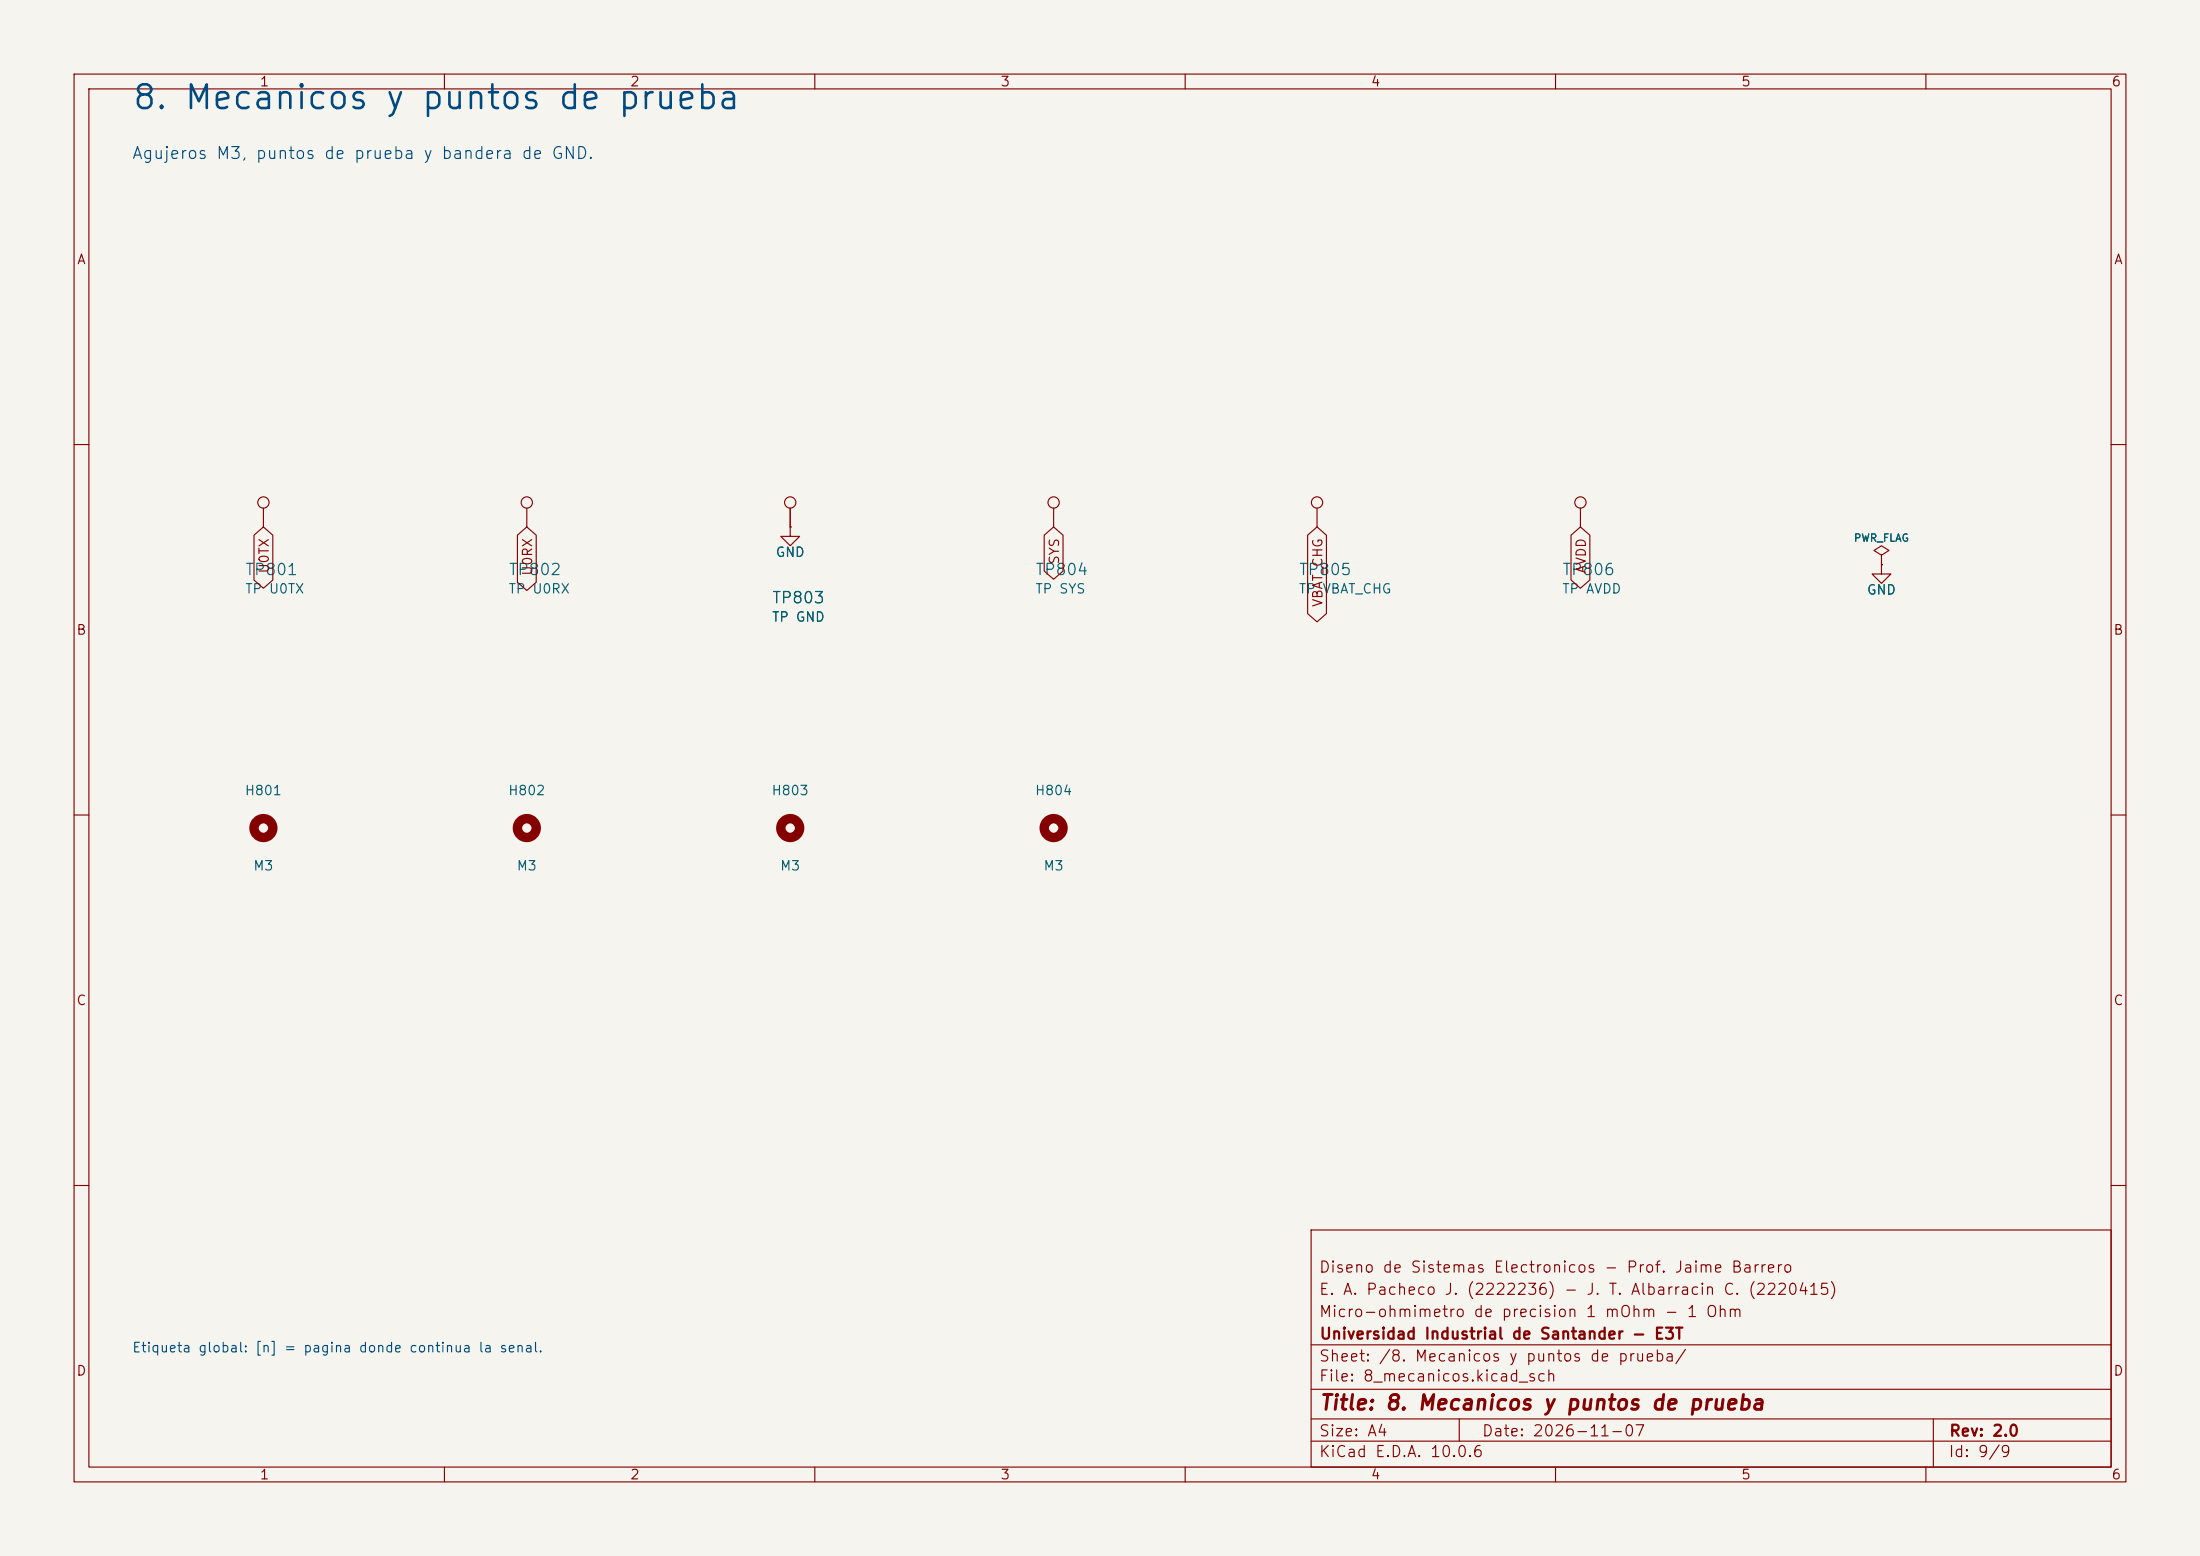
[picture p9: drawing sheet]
<svg xmlns="http://www.w3.org/2000/svg" width="297mm" height="210mm" viewBox="0 0 297 210" stroke-linecap="round" stroke-linejoin="round" font-family="sans-serif">
<path d="M0 0h297v210h-297z" fill="#f5f4ef" stroke="#f5f4ef" stroke-width=".14"/>
<g fill="none" stroke="#840000" stroke-width=".15">
<path d="M10 10h277v190h-277zM12 12h273v186h-273zM60 10v2M110 10v2M160 10v2M210 10v2M260 10v2M10 60h2M34.3 72.2l1.3-1.1 1.2 1.1v6.1l-1.2 1.1-1.3-1.1zM35.6 68.6v2.5M69.8 72.2l1.3-1.1 1.3 1.1v6.4l-1.3 1.1-1.3-1.1zM71.1 68.6v2.5"/>
<path d="M106.7 71.1v1.3h1.2l-1.2 1.3-1.3-1.3h1.3M106.7 71.1h.1M106.7 68.6v2.5M141 72.2l1.2-1.1 1.3 1.1v4.9l-1.3 1.1-1.2-1.1zM142.2 68.6v2.5M176.5 72.2l1.3-1.1 1.3 1.1v10.6l-1.3 1.1-1.3-1.1zM177.8 68.6v2.5M212.1 72.2l1.3-1.1 1.2 1.1v6.1l-1.2 1.1-1.3-1.1zM213.4 68.6v2.5M254 76.2v1.3h1.3l-1.3 1.2-1.3-1.2h1.3M254 76.2h.1M254 74.9l1-.6-1-.6-1 .6 1 .6v1.3"/>
<path d="M285 60h2M10 110h2M285 110h2M10 160h2M177 166h108v32h-108zM285 160h2M60 198v2M110 198v2M160 198v2M177 194.5h108M177 191.5h108M177 187.5h108"/>
<path d="M177 181.5h108M197 191.5v3M210 198v2M260 198v2M261 191.5v6.5"/>
<circle cx="35.6" cy="67.8" r=".76"/>
<circle cx="71.1" cy="67.8" r=".76"/>
<circle cx="106.7" cy="67.8" r=".76"/>
<circle cx="142.2" cy="67.8" r=".76"/>
<circle cx="177.8" cy="67.8" r=".76"/>
<circle cx="213.4" cy="67.8" r=".76"/>
</g>
<g fill="none" stroke="#840000" stroke-width="1.3">
<circle cx="35.6" cy="111.8" r="1.27"/>
<circle cx="71.1" cy="111.8" r="1.27"/>
<circle cx="106.7" cy="111.8" r="1.27"/>
<circle cx="142.2" cy="111.8" r="1.27"/>
</g>
<text font-size="3.2" fill="#004884" x="17.7" y="15.5">8. Mecanicos y puntos de prueba</text>
<text font-size="2" fill="#840000" x="178" y="190.8">Title: 8. Mecanicos y puntos de prueba</text>
<text font-size="1.6" fill="#004884" x="17.7" y="21.9">Agujeros M3, puntos de prueba y bandera de GND.</text>
<g font-size="1.5" fill="#006464">
<text x="33" y="78">TP801</text>
<text x="68.6" y="78">TP802</text>
<text x="104.1" y="81.8">TP803</text>
<text x="139.7" y="78">TP804</text>
<text x="175.2" y="78">TP805</text>
<text x="210.8" y="78">TP806</text>
</g>
<g font-size="1.5" fill="#840000">
<text x="178" y="172.1">Diseno de Sistemas Electronicos - Prof. Jaime Barrero</text>
<text x="178" y="178.1">Micro-ohmimetro de precision 1 mOhm - 1 Ohm</text>
<text x="178" y="175.1">E. A. Pacheco J. (2222236) - J. T. Albarracin C. (2220415)</text>
<text x="178" y="184.1">Sheet: /8. Mecanicos y puntos de prueba/</text>
<text x="178" y="181.1">Universidad Industrial de Santander - E3T</text>
<text x="178" y="186.8">File: 8_mecanicos.kicad_sch</text>
<text x="178" y="197">KiCad E.D.A. 10.0.6</text>
<text x="178" y="194.2">Size: A4</text>
<text x="200" y="194.2">Date: 2026-11-07</text>
<text x="263" y="197">Id: 9/9</text>
<text x="263" y="194.2">Rev: 2.0</text>
</g>
<g font-size="1.3" fill="#840000">
<text x="35" y="12">1</text>
<text x="85" y="12">2</text>
<text x="135" y="12">3</text>
<text x="185" y="12">4</text>
<text x="235" y="12">5</text>
<text x="285" y="12">6</text>
<text x="10.3" y="36">A</text>
<text x="285.3" y="36">A</text>
<text x="36.6" y="77.5" transform="rotate(-90 36.6 77.5)">U0TX</text>
<text x="72.2" y="77.8" transform="rotate(-90 72.2 77.8)">U0RX</text>
<text x="143.3" y="76.3" transform="rotate(-90 143.3 76.3)">SYS</text>
<text x="214.4" y="77.5" transform="rotate(-90 214.4 77.5)">AVDD</text>
<text x="178.9" y="82" transform="rotate(-90 178.9 82)">VBAT_CHG</text>
<text x="10.2" y="86">B</text>
<text x="285.2" y="86">B</text>
<text x="10.2" y="136">C</text>
<text x="285.2" y="136">C</text>
<text x="10.2" y="186">D</text>
<text x="285.2" y="186">D</text>
<text x="35" y="200">1</text>
<text x="85" y="200">2</text>
<text x="135" y="200">3</text>
<text x="185" y="200">4</text>
<text x="235" y="200">5</text>
<text x="285" y="200">6</text>
</g>
<g font-size="1.3" fill="#006464">
<text x="104.6" y="75.5">GND</text>
<text x="33" y="80.4">TP U0TX</text>
<text x="68.6" y="80.4">TP U0RX</text>
<text x="139.7" y="80.4">TP SYS</text>
<text x="175.2" y="80.4">TP VBAT_CHG</text>
<text x="210.8" y="80.4">TP AVDD</text>
<text x="251.9" y="80.6">GND</text>
<text x="104.1" y="84.2">TP GND</text>
<text x="33" y="107.6">H801</text>
<text x="68.5" y="107.6">H802</text>
<text x="104.1" y="107.6">H803</text>
<text x="139.6" y="107.6">H804</text>
<text x="34.1" y="117.8">M3</text>
<text x="69.7" y="117.8">M3</text>
<text x="105.2" y="117.8">M3</text>
<text x="140.8" y="117.8">M3</text>
</g>
<text font-size="1.3" fill="#004884" x="17.8" y="182.9">Etiqueta global: [n] = pagina donde continua la senal.</text>
<text font-size="1" fill="#006464" x="250.2" y="73.4">PWR_FLAG</text>
</svg>
